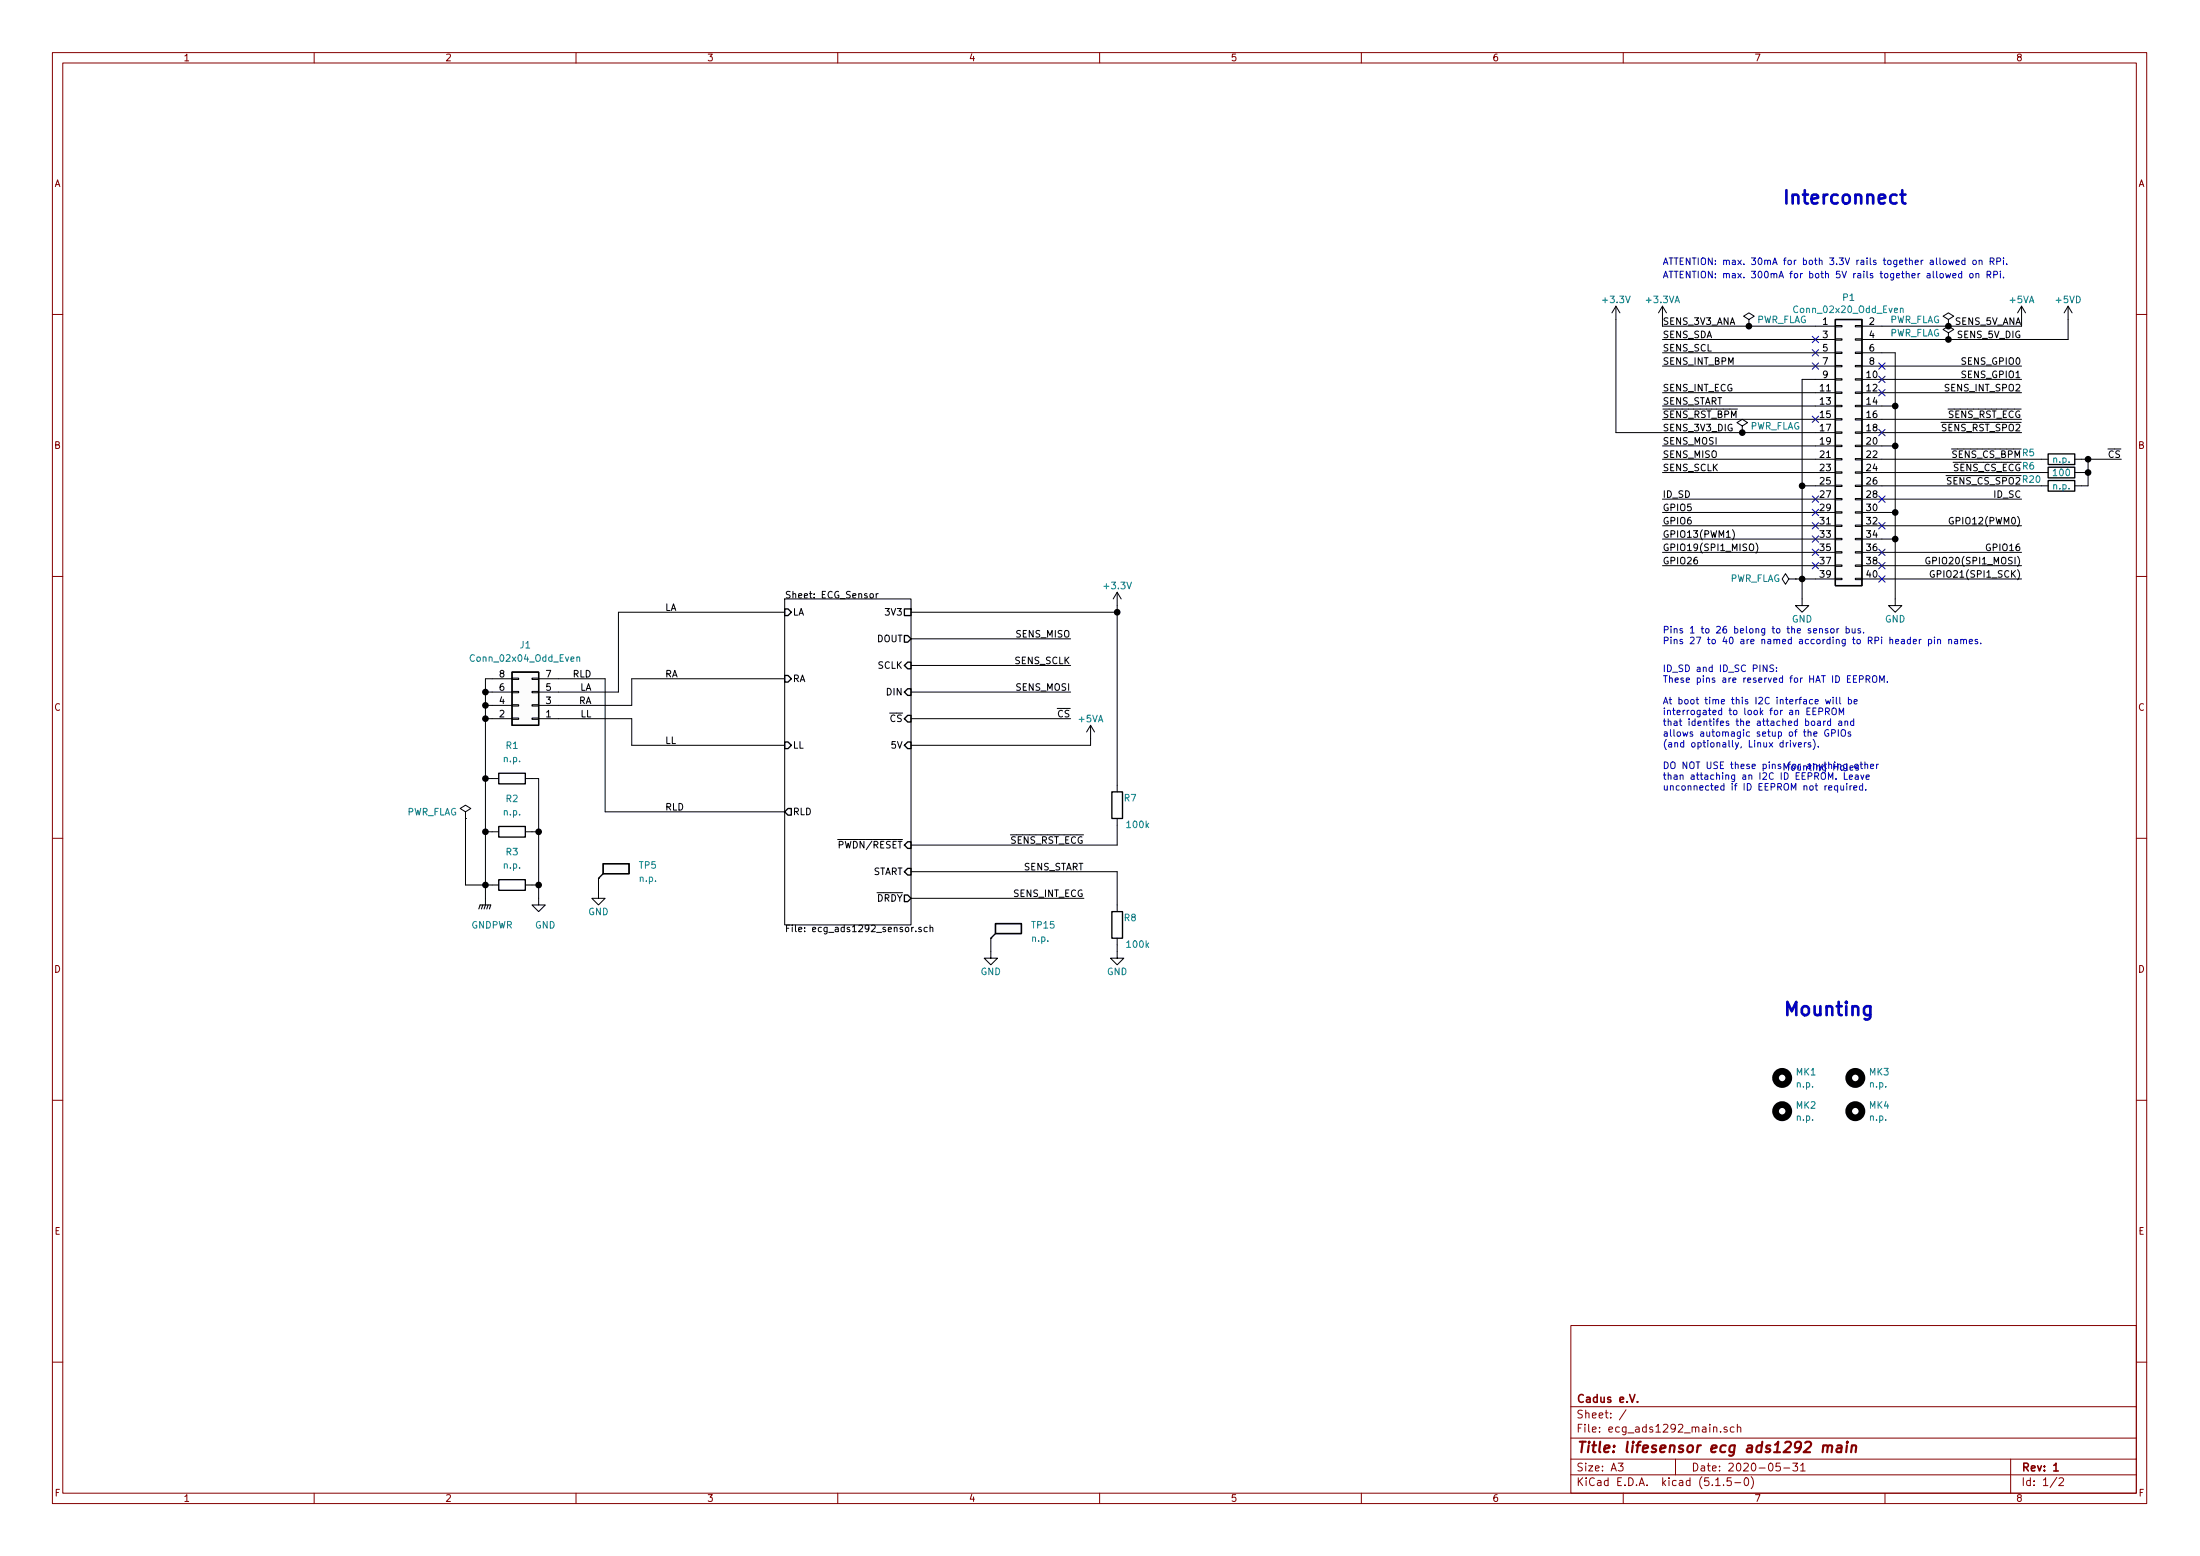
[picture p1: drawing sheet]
EESchema Schematic File Version 4
EELAYER 30 0
EELAYER END
$Descr A3 16535 11693
encoding utf-8
Sheet 1 2
Title "lifesensor ecg ads1292 main"
Date "2020-05-31"
Rev "1"
Comp "Cadus e.V."
Comment1 ""
Comment2 ""
Comment3 ""
Comment4 ""
$EndDescr
$Sheet
S 5900 4500 950 2450
U 5E8EE786
F0 "ECG_Sensor" 50
F1 "ecg_ads1292_sensor.sch" 50
F2 "LA" I L 5900 4600 50
F3 "RA" I L 5900 5100 50
F4 "LL" I L 5900 5600 50
F5 "3V3" U R 6850 4600 50
F6 "~CS" I R 6850 5400 50
F7 "START" I R 6850 6550 50
F8 "SCLK" I R 6850 5000 50
F9 "DIN" I R 6850 5200 50
F10 "~PWDN/RESET" I R 6850 6350 50
F11 "DOUT" O R 6850 4800 50
F12 "~DRDY" O R 6850 6750 50
F13 "5V" I R 6850 5600 50
F14 "RLD" O L 5900 6100 50
$EndSheet
$Comp
L ecg_ads1292_main:+5VA #PWR012
U 1 1
P 15200 2400
F 0 "#PWR012" H 15200 2250 50 0001 C CNN
F 1 "+5VA" H 15200 2550 50 0000 C CNN
F 2 "" H 15200 2400 50 0000 C CNN
F 3 "" H 15200 2400 50 0000 C CNN
	1    15200 2400
	1    0    0    -1  
$EndComp
$Comp
L ecg_ads1292_main:GND #PWR011
U 1 1
P 14250 4500
F 0 "#PWR011" H 14250 4250 50 0001 C CNN
F 1 "GND" H 14250 4350 50 0000 C CNN
F 2 "" H 14250 4500 50 0000 C CNN
F 3 "" H 14250 4500 50 0000 C CNN
	1    14250 4500
	1    0    0    -1  
$EndComp
$Comp
L ecg_ads1292_main:GND #PWR010
U 1 1
P 13550 4500
F 0 "#PWR010" H 13550 4250 50 0001 C CNN
F 1 "GND" H 13550 4350 50 0000 C CNN
F 2 "" H 13550 4500 50 0000 C CNN
F 3 "" H 13550 4500 50 0000 C CNN
	1    13550 4500
	1    0    0    -1  
$EndComp
$Comp
L ecg_ads1292_main:+3.3VA #PWR09
U 1 1
P 12500 2400
F 0 "#PWR09" H 12500 2250 50 0001 C CNN
F 1 "+3.3VA" H 12500 2550 50 0000 C CNN
F 2 "" H 12500 2400 50 0000 C CNN
F 3 "" H 12500 2400 50 0000 C CNN
	1    12500 2400
	1    0    0    -1  
$EndComp
$Comp
L ecg_ads1292_main:MountingHole MK1
U 1 1
P 13400 8100
F 0 "MK1" H 13500 8146 50 0000 L CNN
F 1 "n.p." H 13500 8055 50 0000 L CNN
F 2 "MountingHole:MountingHole_2.7mm_M2.5" H 13400 8100 60 0001 C CNN
F 3 "" H 13400 8100 60 0001 C CNN
	1    13400 8100
	1    0    0    -1  
$EndComp
$Comp
L ecg_ads1292_main:MountingHole MK3
U 1 1
P 13950 8100
F 0 "MK3" H 14050 8146 50 0000 L CNN
F 1 "n.p." H 14050 8055 50 0000 L CNN
F 2 "MountingHole:MountingHole_2.7mm_M2.5" H 13950 8100 60 0001 C CNN
F 3 "" H 13950 8100 60 0001 C CNN
	1    13950 8100
	1    0    0    -1  
$EndComp
$Comp
L ecg_ads1292_main:MountingHole MK2
U 1 1
P 13400 8350
F 0 "MK2" H 13500 8396 50 0000 L CNN
F 1 "n.p." H 13500 8305 50 0000 L CNN
F 2 "MountingHole:MountingHole_2.7mm_M2.5" H 13400 8350 60 0001 C CNN
F 3 "" H 13400 8350 60 0001 C CNN
	1    13400 8350
	1    0    0    -1  
$EndComp
$Comp
L ecg_ads1292_main:MountingHole MK4
U 1 1
P 13950 8350
F 0 "MK4" H 14050 8396 50 0000 L CNN
F 1 "n.p." H 14050 8305 50 0000 L CNN
F 2 "MountingHole:MountingHole_2.7mm_M2.5" H 13950 8350 60 0001 C CNN
F 3 "" H 13950 8350 60 0001 C CNN
	1    13950 8350
	1    0    0    -1  
$EndComp
$Comp
L ecg_ads1292_main:+5VD #PWR013
U 1 1
P 15550 2400
F 0 "#PWR013" H 15550 2250 50 0001 C CNN
F 1 "+5VD" H 15550 2550 50 0000 C CNN
F 2 "" H 15550 2400 50 0001 C CNN
F 3 "" H 15550 2400 50 0001 C CNN
	1    15550 2400
	1    0    0    -1  
$EndComp
$Comp
L ecg_ads1292_main:+3.3V #PWR08
U 1 1
P 12150 2400
F 0 "#PWR08" H 12150 2250 50 0001 C CNN
F 1 "+3.3V" H 12150 2550 50 0000 C CNN
F 2 "" H 12150 2400 50 0001 C CNN
F 3 "" H 12150 2400 50 0001 C CNN
	1    12150 2400
	1    0    0    -1  
$EndComp
$Comp
L ecg_ads1292_main:R R?
U 1 1
P 8400 6950
AR Path="/5E8EE786/5EAAA6B2" Ref="R?" Part="1"
AR Path="/5EAAA6B2" Ref="R8" Part="1"
F 0 "R8" H 8250 6900 50 0000 L CNN
F 1 "100k" H 8150 7100 50 0000 L CNN
F 2 "Resistor_SMD:R_0603_1608Metric_Pad1.05x0.95mm_HandSolder" V 8330 6950 50 0001 C CNN
F 3 "" H 8400 6950 50 0001 C CNN
F 4 "CRCW0603100KJNEA" H 8250 7000 50 0001 C CNN "MPN"
F 5 "VISHAY" H 8250 7000 50 0001 C CNN "Manufacturer"
F 6 "541-100KGCT-ND " H 8250 7000 50 0001 C CNN "PN Digi-Key"
F 7 "1692517" H 8250 7000 50 0001 C CNN "PN Farnell"
	1    8400 6950
	-1   0    0    1   
$EndComp
$Comp
L ecg_ads1292_main:R R?
U 1 1
P 8400 6050
AR Path="/5E8EE786/5EAA9ADF" Ref="R?" Part="1"
AR Path="/5EAA9ADF" Ref="R7" Part="1"
F 0 "R7" H 8250 6000 50 0000 L CNN
F 1 "100k" H 8150 6200 50 0000 L CNN
F 2 "Resistor_SMD:R_0603_1608Metric_Pad1.05x0.95mm_HandSolder" V 8330 6050 50 0001 C CNN
F 3 "" H 8400 6050 50 0001 C CNN
F 4 "CRCW0603100KJNEA" H 8250 6100 50 0001 C CNN "MPN"
F 5 "VISHAY" H 8250 6100 50 0001 C CNN "Manufacturer"
F 6 "541-100KGCT-ND " H 8250 6100 50 0001 C CNN "PN Digi-Key"
F 7 "1692517" H 8250 6100 50 0001 C CNN "PN Farnell"
	1    8400 6050
	-1   0    0    1   
$EndComp
$Comp
L ecg_ads1292_main:GND #PWR?
U 1 1
P 7450 7150
AR Path="/5E8EE786/5EB1856C" Ref="#PWR?" Part="1"
AR Path="/5EB1856C" Ref="#PWR04" Part="1"
F 0 "#PWR04" H 7450 6900 50 0001 C CNN
F 1 "GND" H 7450 7000 50 0000 C CNN
F 2 "" H 7450 7150 50 0001 C CNN
F 3 "" H 7450 7150 50 0001 C CNN
	1    7450 7150
	1    0    0    -1  
$EndComp
$Comp
L ecg_ads1292_main:TestPoint_Flag TP15
U 1 1
P 7450 7050
F 0 "TP15" H 7750 7150 50 0000 L CNN
F 1 "n.p." H 7750 7050 50 0000 L CNN
F 2 "TestPoint:TestPoint_Loop_D2.50mm_Drill1.0mm" H 7650 7050 50 0001 C CNN
F 3 "~" H 7650 7050 50 0001 C CNN
F 4 "~" H 7750 7250 50 0001 C CNN "Datasheet"
	1    7450 7050
	1    0    0    -1  
$EndComp
$Comp
L ecg_ads1292_main:GND #PWR?
U 1 1
P 8400 7150
AR Path="/5E8EE786/5EC2A850" Ref="#PWR?" Part="1"
AR Path="/5EC2A850" Ref="#PWR07" Part="1"
F 0 "#PWR07" H 8400 6900 50 0001 C CNN
F 1 "GND" H 8400 7000 50 0000 C CNN
F 2 "" H 8400 7150 50 0001 C CNN
F 3 "" H 8400 7150 50 0001 C CNN
	1    8400 7150
	1    0    0    -1  
$EndComp
$Comp
L ecg_ads1292_main:TestPoint_Flag TP5
U 1 1
P 4500 6600
F 0 "TP5" H 4800 6700 50 0000 L CNN
F 1 "n.p." H 4800 6600 50 0000 L CNN
F 2 "TestPoint:TestPoint_Loop_D2.50mm_Drill1.0mm" H 4700 6600 50 0001 C CNN
F 3 "~" H 4700 6600 50 0001 C CNN
F 4 "~" H 4800 6800 50 0001 C CNN "Datasheet"
	1    4500 6600
	1    0    0    -1  
$EndComp
$Comp
L ecg_ads1292_main:GND #PWR?
U 1 1
P 4500 6700
AR Path="/5E8EE786/5EB18F02" Ref="#PWR?" Part="1"
AR Path="/5EB18F02" Ref="#PWR03" Part="1"
F 0 "#PWR03" H 4500 6450 50 0001 C CNN
F 1 "GND" H 4500 6550 50 0000 C CNN
F 2 "" H 4500 6700 50 0001 C CNN
F 3 "" H 4500 6700 50 0001 C CNN
	1    4500 6700
	1    0    0    -1  
$EndComp
$Comp
L ecg_ads1292_main:+5VA #PWR05
U 1 1
P 8200 5550
F 0 "#PWR05" H 8200 5400 50 0001 C CNN
F 1 "+5VA" H 8200 5700 50 0000 C CNN
F 2 "" H 8200 5550 50 0000 C CNN
F 3 "" H 8200 5550 50 0000 C CNN
	1    8200 5550
	1    0    0    -1  
$EndComp
$Comp
L ecg_ads1292_main:+3.3V #PWR06
U 1 1
P 8400 4550
F 0 "#PWR06" H 8400 4400 50 0001 C CNN
F 1 "+3.3V" H 8400 4700 50 0000 C CNN
F 2 "" H 8400 4550 50 0001 C CNN
F 3 "" H 8400 4550 50 0001 C CNN
	1    8400 4550
	1    0    0    -1  
$EndComp
$Comp
L ecg_ads1292_main:R R2
U 1 1
P 3850 6250
F 0 "R2" V 3600 6250 50 0000 C CNN
F 1 "n.p." V 3700 6250 50 0000 C CNN
F 2 "Resistor_SMD:R_0815_2038Metric_Pad1.53x4.00mm_HandSolder" V 3780 6250 50 0001 C CNN
F 3 "" H 3850 6250 50 0001 C CNN
	1    3850 6250
	0    1    1    0   
$EndComp
$Comp
L ecg_ads1292_main:R R1
U 1 1
P 3850 5850
F 0 "R1" V 3600 5850 50 0000 C CNN
F 1 "n.p." V 3700 5850 50 0000 C CNN
F 2 "Resistor_SMD:R_0815_2038Metric_Pad1.53x4.00mm_HandSolder" V 3780 5850 50 0001 C CNN
F 3 "" H 3850 5850 50 0001 C CNN
	1    3850 5850
	0    1    1    0   
$EndComp
$Comp
L ecg_ads1292_main:R R3
U 1 1
P 3850 6650
F 0 "R3" V 3600 6650 50 0000 C CNN
F 1 "n.p." V 3700 6650 50 0000 C CNN
F 2 "Resistor_SMD:R_0815_2038Metric_Pad1.53x4.00mm_HandSolder" V 3780 6650 50 0001 C CNN
F 3 "" H 3850 6650 50 0001 C CNN
	1    3850 6650
	0    1    1    0   
$EndComp
$Comp
L ecg_ads1292_main:Conn_02x04_Odd_Even J1
U 1 1
P 4000 5300
F 0 "J1" H 4050 4850 50 0000 C CNN
F 1 "Conn_02x04_Odd_Even" H 4050 4950 50 0000 C CNN
F 2 "Connector_IDC:IDC-Header_2x04_P2.54mm_Horizontal" H 4000 5300 50 0001 C CNN
F 3 "~" H 4000 5300 50 0001 C CNN
F 4 "~" H 4050 4950 50 0001 C CNN "Datasheet"
F 5 "TSW-104-08-T-D-RA" H 4050 4950 50 0001 C CNN "MPN"
F 6 "SAMTEC" H 4050 4950 50 0001 C CNN "Manufacturer"
F 7 "SAM1049-04-ND" H 4050 4950 50 0001 C CNN "PN Digi-Key"
F 8 "2856699" H 4050 4950 50 0001 C CNN "PN Farnell"
	1    4000 5300
	-1   0    0    1   
$EndComp
$Comp
L ecg_ads1292_main:PWR_FLAG #FLG01
U 1 1
P 3500 6150
F 0 "#FLG01" H 3500 6225 50 0001 C CNN
F 1 "PWR_FLAG" H 3250 6200 50 0000 C CNN
F 2 "" H 3500 6150 50 0001 C CNN
F 3 "~" H 3500 6150 50 0001 C CNN
	1    3500 6150
	1    0    0    -1  
$EndComp
$Comp
L ecg_ads1292_main:GNDPWR #PWR01
U 1 1
P 3650 6750
F 0 "#PWR01" H 3650 6550 50 0001 C CNN
F 1 "GNDPWR" H 3700 6550 50 0000 C CNN
F 2 "" H 3650 6700 50 0001 C CNN
F 3 "" H 3650 6700 50 0001 C CNN
	1    3650 6750
	1    0    0    -1  
$EndComp
$Comp
L ecg_ads1292_main:GND #PWR02
U 1 1
P 4050 6750
F 0 "#PWR02" H 4050 6500 50 0001 C CNN
F 1 "GND" H 4100 6550 50 0000 C CNN
F 2 "" H 4050 6750 50 0001 C CNN
F 3 "" H 4050 6750 50 0001 C CNN
	1    4050 6750
	1    0    0    -1  
$EndComp
$Comp
L ecg_ads1292_main:PWR_FLAG #FLG0101
U 1 1
P 14650 2450
F 0 "#FLG0101" H 14650 2525 50 0001 C CNN
F 1 "PWR_FLAG" H 14400 2500 50 0000 C CNN
F 2 "" H 14650 2450 50 0001 C CNN
F 3 "~" H 14650 2450 50 0001 C CNN
	1    14650 2450
	1    0    0    -1  
$EndComp
$Comp
L ecg_ads1292_main:PWR_FLAG #FLG0102
U 1 1
P 14650 2550
F 0 "#FLG0102" H 14650 2625 50 0001 C CNN
F 1 "PWR_FLAG" H 14400 2600 50 0000 C CNN
F 2 "" H 14650 2550 50 0001 C CNN
F 3 "~" H 14650 2550 50 0001 C CNN
	1    14650 2550
	1    0    0    -1  
$EndComp
$Comp
L ecg_ads1292_main:PWR_FLAG #FLG0103
U 1 1
P 13150 2450
F 0 "#FLG0103" H 13150 2525 50 0001 C CNN
F 1 "PWR_FLAG" H 12900 2500 50 0000 C CNN
F 2 "" H 13150 2450 50 0001 C CNN
F 3 "~" H 13150 2450 50 0001 C CNN
	1    13150 2450
	-1   0    0    -1  
$EndComp
$Comp
L ecg_ads1292_main:PWR_FLAG #FLG0104
U 1 1
P 13100 3250
F 0 "#FLG0104" H 13100 3325 50 0001 C CNN
F 1 "PWR_FLAG" H 12850 3300 50 0000 C CNN
F 2 "" H 13100 3250 50 0001 C CNN
F 3 "~" H 13100 3250 50 0001 C CNN
	1    13100 3250
	-1   0    0    -1  
$EndComp
$Comp
L ecg_ads1292_main:PWR_FLAG #FLG0105
U 1 1
P 13500 4350
F 0 "#FLG0105" H 13500 4425 50 0001 C CNN
F 1 "PWR_FLAG" V 13500 4650 50 0000 C CNN
F 2 "" H 13500 4350 50 0001 C CNN
F 3 "~" H 13500 4350 50 0001 C CNN
	1    13500 4350
	0    -1   -1   0   
$EndComp
$Comp
L ecg_ads1292_main:R R?
U 1 1
P 15500 3450
AR Path="/5E8EE786/5EA92C2C" Ref="R?" Part="1"
AR Path="/5EA92C2C" Ref="R5" Part="1"
F 0 "R5" V 15450 3150 50 0000 L CNN
F 1 "n.p." V 15500 3450 50 0000 C CNN
F 2 "Resistor_SMD:R_0603_1608Metric_Pad1.05x0.95mm_HandSolder" V 15430 3450 50 0001 C CNN
F 3 "" H 15500 3450 50 0001 C CNN
F 4 "CRCW0603100RJNEA" H 15450 3250 50 0001 C CNN "MPN"
F 5 "VISHAY" H 15450 3250 50 0001 C CNN "Manufacturer"
F 6 "541-100GCT-ND " H 15450 3250 50 0001 C CNN "PN Digi-Key"
F 7 "2616742" H 15450 3250 50 0001 C CNN "PN Farnell"
	1    15500 3450
	0    1    1    0   
$EndComp
$Comp
L ecg_ads1292_main:R R?
U 1 1
P 15500 3550
AR Path="/5E8EE786/5EA9C980" Ref="R?" Part="1"
AR Path="/5EA9C980" Ref="R6" Part="1"
F 0 "R6" V 15450 3250 50 0000 L CNN
F 1 "100" V 15500 3550 50 0000 C CNN
F 2 "Resistor_SMD:R_0603_1608Metric_Pad1.05x0.95mm_HandSolder" V 15430 3550 50 0001 C CNN
F 3 "" H 15500 3550 50 0001 C CNN
F 4 "CRCW0603100RJNEA" H 15450 3350 50 0001 C CNN "MPN"
F 5 "VISHAY" H 15450 3350 50 0001 C CNN "Manufacturer"
F 6 "541-100GCT-ND " H 15450 3350 50 0001 C CNN "PN Digi-Key"
F 7 "2616742" H 15450 3350 50 0001 C CNN "PN Farnell"
	1    15500 3550
	0    1    1    0   
$EndComp
$Comp
L ecg_ads1292_main:R R?
U 1 1
P 15500 3650
AR Path="/5E8EE786/5EA9D0F1" Ref="R?" Part="1"
AR Path="/5EA9D0F1" Ref="R20" Part="1"
F 0 "R20" V 15450 3350 50 0000 L CNN
F 1 "n.p." V 15500 3650 50 0000 C CNN
F 2 "Resistor_SMD:R_0603_1608Metric_Pad1.05x0.95mm_HandSolder" V 15430 3650 50 0001 C CNN
F 3 "" H 15500 3650 50 0001 C CNN
	1    15500 3650
	0    1    1    0   
$EndComp
$Comp
L ecg_ads1292_main:Conn_02x20_Odd_Even P1
U 1 1
P 13850 3350
F 0 "P1" H 13900 4467 50 0000 C CNN
F 1 "Conn_02x20_Odd_Even" H 13900 4376 50 0000 C CNN
F 2 "Connector_PinSocket_2.54mm:PinSocket_2x20_P2.54mm_Vertical" H 9000 2400 50 0001 C CNN
F 3 "" H 9000 2400 50 0001 C CNN
F 4 "4P01-2D02-DA " H 13900 4567 50 0001 C CNN "MPN"
F 5 "3M" H 13900 4567 50 0001 C CNN "Manufacturer"
F 6 "3M10620-ND " H 13900 4567 50 0001 C CNN "PN Digi-Key"
F 7 "2672560" H 13850 3350 50 0001 C CNN "PN Farnell"
	1    13850 3350
	1    0    0    -1  
$EndComp
Text Label 12500 2550 0    50   ~ 0
SENS_SDA
Text Label 12500 2650 0    50   ~ 0
SENS_SCL
Text Label 12500 2750 0    50   ~ 0
SENS_INT_BPM
Text Label 12500 2950 0    50   ~ 0
SENS_INT_ECG
Text Label 12500 3050 0    50   ~ 0
SENS_START
Text Label 12500 3150 0    50   ~ 0
~SENS_RST_BPM
Text Label 12500 3350 0    50   ~ 0
SENS_MOSI
Text Label 12500 3450 0    50   ~ 0
SENS_MISO
Text Label 12500 3550 0    50   ~ 0
SENS_SCLK
Text Label 15200 4250 2    50   ~ 0
GPIO20(SPI1_MOSI)
Text Label 15200 4150 2    50   ~ 0
GPIO16
Text Label 15200 3950 2    50   ~ 0
GPIO12(PWM0)
Text Label 15200 3750 2    50   ~ 0
ID_SC
Text Label 15200 3650 2    50   ~ 0
~SENS_CS_SPO2
Text Label 15200 3550 2    50   ~ 0
~SENS_CS_ECG
Text Label 15200 3450 2    50   ~ 0
~SENS_CS_BPM
Text Label 15200 3250 2    50   ~ 0
~SENS_RST_SPO2
Text Label 15200 3150 2    50   ~ 0
~SENS_RST_ECG
Text Label 15200 2950 2    50   ~ 0
SENS_INT_SPO2
Text Label 15200 2850 2    50   ~ 0
SENS_GPIO1
Text Label 15200 2750 2    50   ~ 0
SENS_GPIO0
Text Notes 12500 5950 0    50   ~ 0
ID_SD and ID_SC PINS:\nThese pins are reserved for HAT ID EEPROM.\n\nAt boot time this I2C interface will be\ninterrogated to look for an EEPROM\nthat identifes the attached board and\nallows automagic setup of the GPIOs\n(and optionally, Linux drivers).\n\nDO NOT USE these pins for anything other\nthan attaching an I2C ID EEPROM. Leave\nunconnected if ID EEPROM not required.
Text Notes 13400 5800 0    50   ~ 0
Mounting Holes
Text Label 15200 4350 2    50   ~ 0
GPIO21(SPI1_SCK)
Text Label 12500 2450 0    50   ~ 0
SENS_3V3_ANA
Text Label 15200 2450 2    50   ~ 0
SENS_5V_ANA
Text Label 15200 2550 2    50   ~ 0
SENS_5V_DIG
Text Notes 12500 2000 0    50   ~ 0
ATTENTION: max. 30mA for both 3.3V rails together allowed on RPi.
Text Notes 12500 2100 0    50   ~ 0
ATTENTION: max. 300mA for both 5V rails together allowed on RPi.
Text Label 12500 4250 0    50   ~ 0
GPIO26
Text Label 12500 4150 0    50   ~ 0
GPIO19(SPI1_MISO)
Text Label 12500 4050 0    50   ~ 0
GPIO13(PWM1)
Text Label 12500 3950 0    50   ~ 0
GPIO6
Text Label 12500 3850 0    50   ~ 0
GPIO5
Text Label 12500 3750 0    50   ~ 0
ID_SD
Text Notes 12500 4850 0    50   ~ 0
Pins 1 to 26 belong to the sensor bus.\nPins 27 to 40 are named according to RPi header pin names.
Text Notes 14350 1550 2    100  ~ 20
Interconnect
Text Notes 14100 7650 2    100  ~ 20
Mounting
Text Label 12500 3250 0    50   ~ 0
SENS_3V3_DIG
Text Label 5000 4600 0    50   ~ 0
LA
Text Label 5000 5100 0    50   ~ 0
RA
Text Label 5000 5600 0    50   ~ 0
LL
Text Label 5000 6100 0    50   ~ 0
RLD
Text Label 8050 5200 2    50   ~ 0
SENS_MOSI
Text Label 8050 4800 2    50   ~ 0
SENS_MISO
Text Label 8050 5000 2    50   ~ 0
SENS_SCLK
Text Label 8050 5400 2    50   ~ 0
~CS
Text Label 4450 5200 2    50   ~ 0
LA
Text Label 4450 5300 2    50   ~ 0
RA
Text Label 4450 5400 2    50   ~ 0
LL
Text Label 4450 5100 2    50   ~ 0
RLD
Text Label 8150 6550 2    50   ~ 0
SENS_START
Text Label 8150 6750 2    50   ~ 0
SENS_INT_ECG
Text Label 8150 6350 2    50   ~ 0
~SENS_RST_ECG
Text Label 15950 3450 2    50   ~ 0
~CS
Wire Wire Line
	15200 2400 15200 2450
Wire Wire Line
	15200 2450 14650 2450
Wire Wire Line
	15550 2550 14650 2550
Wire Wire Line
	14250 2650 14250 3050
Wire Wire Line
	14250 4050 14150 4050
Wire Wire Line
	14250 3850 14150 3850
Wire Wire Line
	14250 3350 14150 3350
Wire Wire Line
	14250 3050 14150 3050
Wire Wire Line
	13550 4350 13650 4350
Wire Wire Line
	13550 2850 13550 3650
Wire Wire Line
	13550 3650 13650 3650
Wire Wire Line
	12150 3250 13100 3250
Wire Wire Line
	12500 2450 13150 2450
Wire Wire Line
	12500 2400 12500 2450
Wire Wire Line
	13550 2850 13650 2850
Wire Wire Line
	13650 2550 12500 2550
Wire Wire Line
	12500 2650 13650 2650
Wire Wire Line
	13650 2950 12500 2950
Wire Wire Line
	12500 3050 13650 3050
Wire Wire Line
	12500 3150 13650 3150
Wire Wire Line
	13650 3350 12500 3350
Wire Wire Line
	12500 3450 13650 3450
Wire Wire Line
	12500 3550 13650 3550
Wire Wire Line
	14150 4150 15200 4150
Wire Wire Line
	14150 4250 15200 4250
Wire Wire Line
	14150 3750 15200 3750
Wire Wire Line
	14150 3150 15200 3150
Wire Wire Line
	14150 3250 15200 3250
Wire Wire Line
	14150 2850 15200 2850
Wire Wire Line
	14150 2950 15200 2950
Wire Wire Line
	14150 2750 15200 2750
Wire Wire Line
	14150 3950 15200 3950
Wire Wire Line
	14250 2650 14150 2650
Wire Wire Line
	14150 4350 15200 4350
Wire Wire Line
	14250 4050 14250 4500
Wire Wire Line
	14250 3850 14250 4050
Wire Wire Line
	14250 3350 14250 3850
Wire Wire Line
	13550 4350 13550 4500
Wire Wire Line
	13550 3650 13550 4350
Wire Wire Line
	14250 3050 14250 3350
Wire Wire Line
	15550 2400 15550 2550
Wire Wire Line
	12150 2400 12150 3250
Wire Wire Line
	12500 4250 13650 4250
Wire Wire Line
	12500 4150 13650 4150
Wire Wire Line
	13650 4050 12500 4050
Wire Wire Line
	12500 3950 13650 3950
Wire Wire Line
	12500 3850 13650 3850
Wire Wire Line
	13650 3750 12500 3750
Wire Wire Line
	12500 2750 13650 2750
Wire Wire Line
	8400 6350 8400 6200
Wire Wire Line
	8400 7150 8400 7100
Wire Wire Line
	8400 6550 8400 6800
Wire Wire Line
	7450 7050 7450 7150
Wire Wire Line
	8400 5900 8400 4600
Wire Wire Line
	4500 6600 4500 6700
Wire Wire Line
	8400 4550 8400 4600
Wire Wire Line
	8200 5550 8200 5600
Wire Wire Line
	3650 5100 3700 5100
Wire Wire Line
	3650 5100 3650 5200
Wire Wire Line
	3700 5200 3650 5200
Wire Wire Line
	3650 5200 3650 5300
Wire Wire Line
	3700 5300 3650 5300
Wire Wire Line
	3650 5300 3650 5400
Wire Wire Line
	3700 5400 3650 5400
Wire Wire Line
	4750 5300 4750 5100
Wire Wire Line
	4750 5400 4750 5600
Wire Wire Line
	3650 6650 3700 6650
Wire Wire Line
	3650 5400 3650 5850
Wire Wire Line
	3650 5850 3650 6250
Wire Wire Line
	3650 6250 3650 6650
Wire Wire Line
	3650 6250 3700 6250
Wire Wire Line
	4000 6250 4050 6250
Wire Wire Line
	3650 5850 3700 5850
Wire Wire Line
	4050 6250 4050 5850
Wire Wire Line
	4050 5850 4000 5850
Wire Wire Line
	4000 6650 4050 6650
Wire Wire Line
	4050 6250 4050 6650
Wire Wire Line
	4200 5400 4750 5400
Wire Wire Line
	4200 5300 4750 5300
Wire Wire Line
	4200 5200 4650 5200
Wire Wire Line
	3500 6150 3500 6650
Wire Wire Line
	3500 6650 3650 6650
Wire Wire Line
	3650 6750 3650 6650
Wire Wire Line
	4050 6650 4050 6750
Wire Wire Line
	4650 5200 4650 4600
Wire Wire Line
	4550 5100 4550 6100
Wire Wire Line
	4200 5100 4550 5100
Wire Wire Line
	4650 4600 5900 4600
Wire Wire Line
	4750 5100 5900 5100
Wire Wire Line
	4750 5600 5900 5600
Wire Wire Line
	4550 6100 5900 6100
Wire Wire Line
	6850 6750 8150 6750
Wire Wire Line
	6850 4600 8400 4600
Wire Wire Line
	6850 4800 8050 4800
Wire Wire Line
	6850 5000 8050 5000
Wire Wire Line
	6850 5200 8050 5200
Wire Wire Line
	6850 5400 8050 5400
Wire Wire Line
	6850 5600 8200 5600
Wire Wire Line
	6850 6350 8400 6350
Wire Wire Line
	6850 6550 8400 6550
Wire Wire Line
	14650 2450 14150 2450
Wire Wire Line
	14650 2550 14150 2550
Wire Wire Line
	13150 2450 13650 2450
Wire Wire Line
	13100 3250 13650 3250
Wire Wire Line
	13500 4350 13550 4350
Wire Wire Line
	14150 3450 15350 3450
Wire Wire Line
	14150 3550 15350 3550
Wire Wire Line
	14150 3650 15350 3650
Wire Wire Line
	15650 3650 15700 3650
Wire Wire Line
	15700 3650 15700 3550
Wire Wire Line
	15700 3450 15950 3450
Wire Wire Line
	15700 3450 15650 3450
Wire Wire Line
	15650 3550 15700 3550
Wire Wire Line
	15700 3550 15700 3450
Connection ~ 14250 4050
Connection ~ 14250 3850
Connection ~ 14250 3350
Connection ~ 13550 4350
Connection ~ 13550 3650
Connection ~ 14250 3050
Connection ~ 8400 4600
Connection ~ 3650 5200
Connection ~ 3650 5300
Connection ~ 3650 5400
Connection ~ 3650 6250
Connection ~ 4050 6250
Connection ~ 4050 6650
Connection ~ 3650 6650
Connection ~ 3650 5850
Connection ~ 14650 2450
Connection ~ 14650 2550
Connection ~ 13150 2450
Connection ~ 13100 3250
Connection ~ 15700 3450
Connection ~ 15700 3550
NoConn ~ 13650 2550
NoConn ~ 13650 2650
NoConn ~ 13650 2750
NoConn ~ 14150 2750
NoConn ~ 14150 2850
NoConn ~ 14150 2950
NoConn ~ 13650 3150
NoConn ~ 14150 3250
NoConn ~ 14150 3750
NoConn ~ 13650 3750
NoConn ~ 13650 3850
NoConn ~ 13650 3950
NoConn ~ 13650 4050
NoConn ~ 13650 4150
NoConn ~ 13650 4250
NoConn ~ 14150 4350
NoConn ~ 14150 4250
NoConn ~ 14150 4150
NoConn ~ 14150 3950
$EndSCHEMATC
